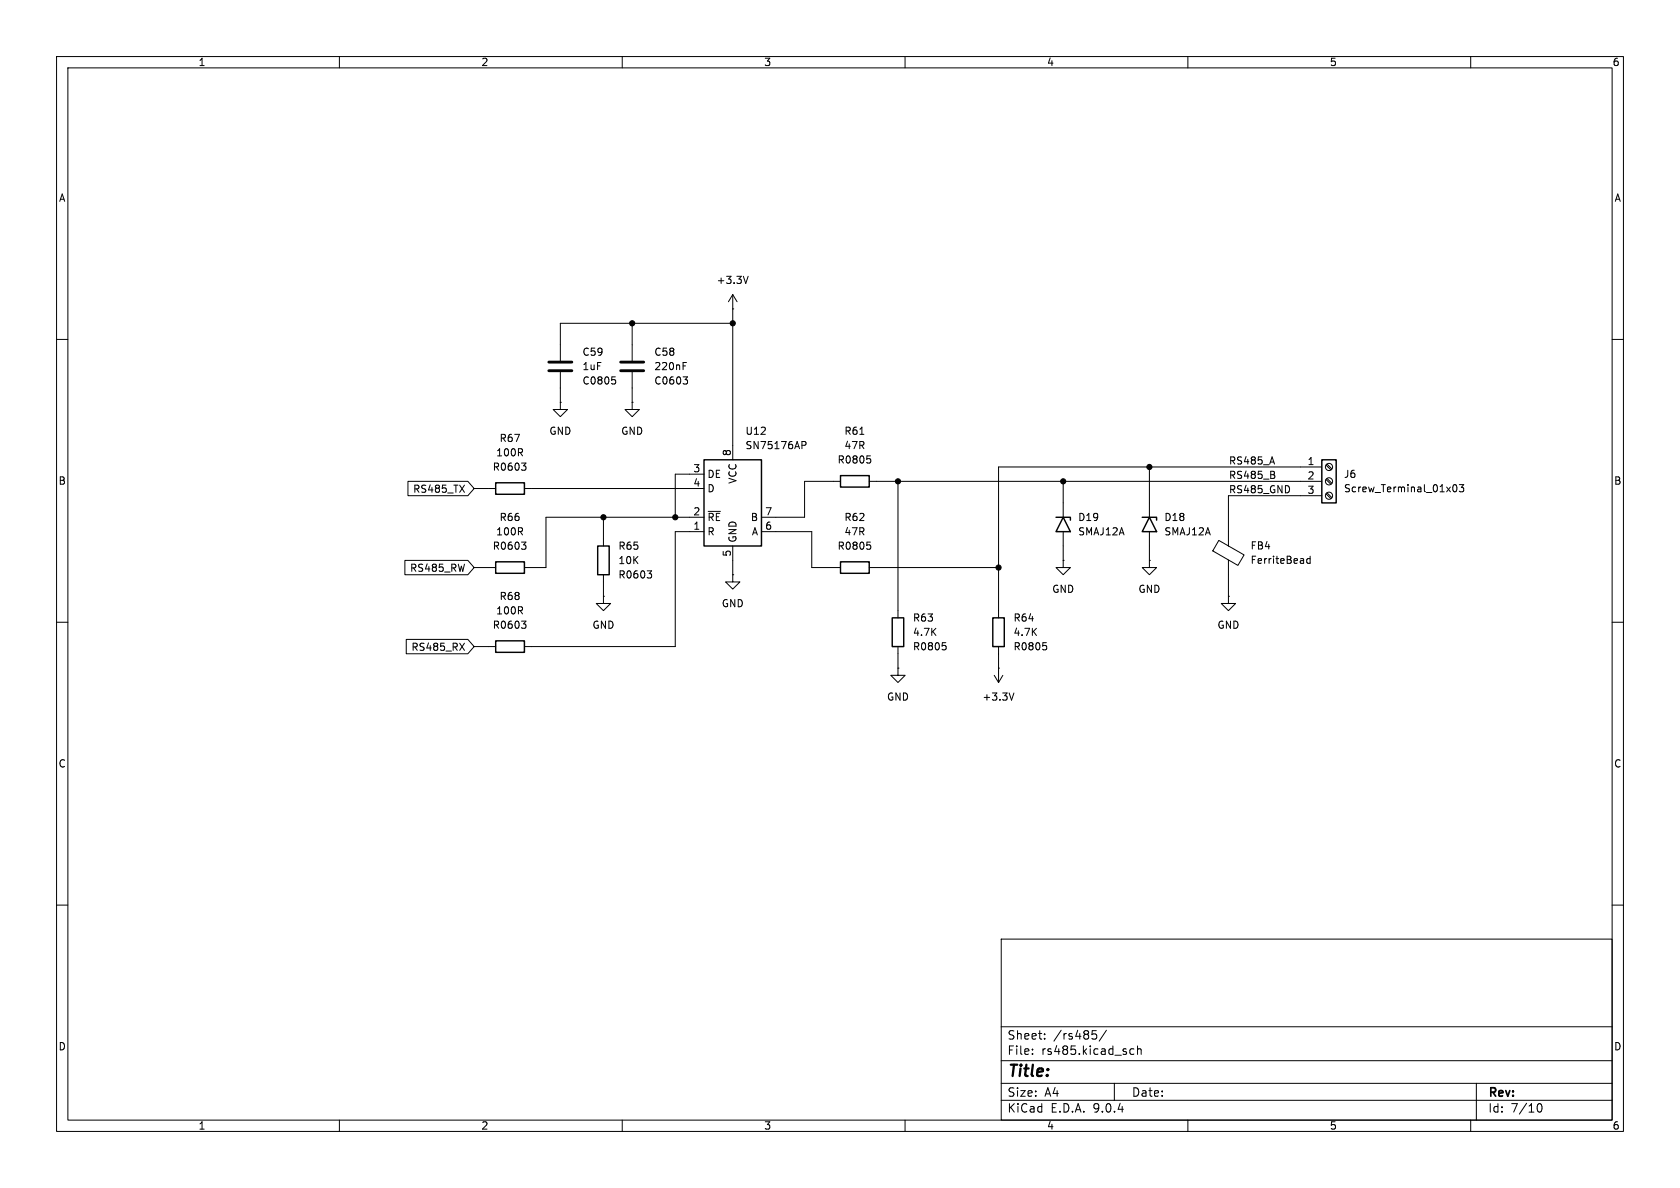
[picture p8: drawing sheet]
<svg xmlns="http://www.w3.org/2000/svg" width="297mm" height="210mm" viewBox="0 0 297 210" stroke-linecap="round" stroke-linejoin="round" font-family="sans-serif">
<g fill="none" stroke="#000" stroke-width=".18">
<path d="M10 10h277v190h-277zM12 12h273v186h-273zM60 10v2M110 10v2M160 10v2M210 10v2M260 10v2M111.8 57.2v6.6M129.5 54.6h.1M129.5 52.1l-.7 1.2M129.5 52.1l.8 1.2M129.5 52.1v29.2"/>
<path d="M129.5 57.2h-30.4v6.6M132.3 48.8l-.5 1.3M10 60h2M99.1 71.1v1.3h1.2l-1.2 1.3-1.3-1.3h1.3M99.1 71.1h.1M99.1 65.8v5.3M108.2 66.6h.6M108.6 67.1l.2 .2v.3l-.2 .3M111.8 71.1v1.3h1.2l-1.2 1.3-1.3-1.3h1.3M111.8 71.1h.1M111.8 65.8v5.3M120.8 64.7h.4"/>
<path d="M120.8 64.1h.6M120.8 66.6h.7l-.4 .5M121.3 67.1l.2 .2v.3l-.2 .3M141.8 78h.5l.2 .3-.1 .4h-.6M152 76.8h.7M285 60h2M71.6 99.1h11.1l1.1 1.2-1.1 1.3h-11.1zM72.1 85.1h10.6l1.1 1.3-1.1 1.2h-10.6zM83.8 86.4h3.8M92.2 95.8h.8l-.4 .5M92.2 81.9h.8l-.4 .4M92.7 86.4h31.8"/>
<path d="M92.7 82.3l.3 .3v.3l-.3 .2M92.7 96.3l.3 .3v.3l-.3 .2M106.7 91.4v5.1M124.5 91.4h-28v8.9h-3.8M124.5 83.8h-5.1v7.6M124.5 94h-5.1v20.3h-26.7M125.2 90.4h2.2M129.5 96.5v5.1M134.6 94h8.9v6.3h5.1M148.6 85.1h-6.4v6.3h-7.6M153.3 95.8h.6M153.3 80.6h.6"/>
<path d="M153.7 85.1h80M153.7 96.3l.2 .3v.3l-.2 .2M153.7 81.1l.2 .2v.3l-.2 .3M158.7 85.1v24.1M188 99.1v1.2h1.2l-1.2 1.3-1.3-1.3h1.3M188 99.1h.1M188 85.1v6.3M188 94v5.1M203.2 99.1v1.2h1.3l-1.3 1.3-1.3-1.3h1.3M203.2 99.1h.1M203.2 82.6v8.8M203.2 94v5.1"/>
<path d="M215.5 95.5l4.4 2.6-1.1 1.8-4.4-2.5zM217.2 99v6.4M225.3 84l.1 .2-.1 .3M225.3 83.4v.4M231.6 98.3v1.3M231.6 98.8l-.3-.1-.3 .3 .1 .5h.5M233.7 82.6h-57.2v26.6M233.7 87.6h-16.5v8.9M234.4 82.2l.9 .9M234.4 84.8l.9 .8M234.4 87.3l.9 .8M234.6 82l.9 .9"/>
<path d="M234.6 84.6l.9 .8M234.6 87.1l.9 .9M257 85.8l.1-.1a.68 .68 0 0 1 .5 .6 .68 .68 0 0 1-.5 .6l-.1-.1-.2-.3zM258 85.7h.8l-.5 .5 .4 .1v.5l-.2 .1-.5-.1M10 110h2M71.8 113h10.9l1.1 1.3-1.1 1.3h-10.9zM81.3 113.7l.8 1.3M82.1 113.7l-.8 1.3M83.8 100.3h3.8M83.8 114.3h3.8M92.2 109.8h.8l-.4 .5M92.7 110.3l.3 .2v.3l-.3 .3"/>
<path d="M106.7 105.4v1.3h1.2l-1.2 1.3-1.3-1.3h1.3M106.7 105.4h.1M106.7 101.6v3.8M114.4 100.9h.8l-.4 .5M115 101.4l.2 .2v.3l-.2 .3M129.5 101.6v1.3h1.3l-1.3 1.2-1.2-1.2h1.2M129.5 101.6h.1M153.7 100.3h22.8M158.7 118.1v1.3h1.3l-1.3 1.3-1.2-1.3h1.2M158.7 118.1h.1M158.7 114.3v3.8M166.6 113.6h.6"/>
<path d="M167 114.1l.3 .2v.3l-.3 .3M175.8 119.4l.7 1.3M176.5 118.1h.1M176.5 114.3v6.4M177.3 119.4l-.8 1.3M184.4 113.6h.6M184.8 114.1l.2 .2v.3l-.2 .3M217.2 105.4v1.3h1.2l-1.2 1.3-1.3-1.3h1.3M217.2 105.4h.1M285 110h2M179.3 122.5l-.5 1.3M10 160h2"/>
<path d="M177 166h108v32h-108zM285 160h2M60 198v2M110 198v2M160 198v2M177 194.5h108M177 191.5h108M177 187.5h108M177 181.5h108M182.5 186.3v.1M182.5 185.5v.1M184.7 183.6v.1"/>
<path d="M184.7 182.8v.1M193.1 182.2h.7M193.2 182.8h.4l.3 .3-.2 .5-.5 .1M195.6 182.1l-1.3 2M197 191.5v3M199.7 186.1l.3 .3 .5-.1M200.5 185.5l-.5-.1-.3 .3M201.1 185.5l.2-.1 .4 .1v.9M201.1 184.9v1.5M210 198v2M260 198v2M261 191.5v6.5"/>
<path d="M271.7 195.7l.2-.5 .2-.1a.81 .81 0 0 1 .6 .6 .81 .81 0 0 1-.3 .8h-.4l-.3-.5"/>
<circle cx="234.9" cy="82.5" r=".63"/>
<circle cx="234.9" cy="85.1" r=".63"/>
<circle cx="234.9" cy="87.6" r=".63"/>
</g>
<g fill="none" stroke="#000" stroke-width=".25">
<path d="M87.6 85.3h5.1v2.1h-5.1zM87.6 99.3h5.1v2h-5.1zM105.7 96.5h2v5.1h-2zM124.5 81.3h10.1v15.2h-10.1zM148.6 99.3h5.1v2h-5.1zM148.6 84.1h5.1v2h-5.1zM186.7 91.4h2.5v.5M188 91.4l1.2 2.6h-2.5zM201.9 91.4h2.6v.5M203.2 91.4l1.3 2.6h-2.6zM233.7 81.3h2.5v7.6h-2.5zM87.6 113.3h5.1v2h-5.1z"/>
<path d="M157.7 109.2h2.1v5.1h-2.1zM175.5 109.2h2v5.1h-2z"/>
</g>
<path d="M97 64h4.1M97 65.5h4.1M109.7 64h4.1M109.7 65.5h4.1" fill="none" stroke="#000" stroke-width=".51"/>
<g fill="#000" stroke="#000" stroke-width=".18">
<circle cx="111.8" cy="57.2" r=".46"/>
<circle cx="129.5" cy="57.2" r=".46"/>
<circle cx="106.7" cy="91.4" r=".46"/>
<circle cx="119.4" cy="91.4" r=".46"/>
<circle cx="158.7" cy="85.1" r=".46"/>
<circle cx="188" cy="85.1" r=".46"/>
<circle cx="203.2" cy="82.6" r=".46"/>
<circle cx="176.5" cy="100.3" r=".46"/>
</g>
<text font-size="2.8" x="178" y="190.9">Title:</text>
<g font-size="2.1">
<text x="178" y="184">Sheet:</text>
<text x="186.2" y="184">/rs485/</text>
<text x="178" y="186.7">File:</text>
<text x="184.1" y="186.7">rs485.kicad_sch</text>
<text x="178" y="196.9">KiCad</text>
<text x="178" y="194.1">Size:</text>
<text x="184.7" y="194.1">A4</text>
<text x="185.7" y="196.9">E.D.A.</text>
<text x="193.3" y="196.9">9.0.4</text>
<text x="200" y="194.1">Date:</text>
<text x="263" y="194.3">Rev:</text>
<text x="263" y="196.9">Id:</text>
<text x="267.1" y="196.9">7/10</text>
</g>
<g font-size="1.8">
<text x="35" y="11.9">1</text>
<text x="85" y="11.9">2</text>
<text x="135" y="11.9">3</text>
<text x="185" y="11.9">4</text>
<text x="235" y="11.9">5</text>
<text x="285" y="11.9">6</text>
<text x="10.3" y="35.9">A</text>
<text x="285.3" y="35.9">A</text>
<text x="126.6" y="50.4">+3.3V</text>
<text x="102.9" y="65.6">1uF</text>
<text x="102.9" y="63.1">C59</text>
<text x="115.6" y="65.6">220nF</text>
<text x="115.6" y="63.1">C58</text>
<text x="102.9" y="68.2">C0805</text>
<text x="115.6" y="68.2">C0603</text>
<text x="97" y="77.1">GND</text>
<text x="109.7" y="77.1">GND</text>
<text x="131.7" y="77.1">U12</text>
<text x="149.2" y="77.1">R61</text>
<text x="87" y="83.4">R0603</text>
<text x="87.6" y="80.9">100R</text>
<text x="88.2" y="78.3">R67</text>
<text x="122.5" y="83.6">3</text>
<text x="129.3" y="80.7" transform="rotate(-90 129.3 80.7)">8</text>
<text x="131.7" y="79.6">SN75176AP</text>
<text x="148" y="82.1">R0805</text>
<text x="149.2" y="79.6">47R</text>
<text x="217.2" y="82.2">RS485_A</text>
<text x="231.1" y="82.3">1</text>
<text x="10.3" y="85.9">B</text>
<text x="72.9" y="87.3">RS485_TX</text>
<text x="122.5" y="86.1">4</text>
<text x="125" y="84.7">DE</text>
<text x="125" y="87.2">D</text>
<text x="130.4" y="85.6" transform="rotate(-90 130.4 85.6)">VCC</text>
<text x="217.2" y="87.3">RS485_GND</text>
<text x="217.2" y="84.7">RS485_B</text>
<text x="231.1" y="84.8">2</text>
<text x="231.1" y="87.4">3</text>
<text x="237.5" y="84.7">J6</text>
<text x="237.5" y="87.2">Screw_Terminal_01x03</text>
<text x="285.3" y="85.9">B</text>
<text x="87.6" y="94.8">100R</text>
<text x="88.2" y="92.3">R66</text>
<text x="122.5" y="91.2">2</text>
<text x="122.5" y="93.7">1</text>
<text x="125" y="92.3">~{RE}</text>
<text x="125" y="94.8">R</text>
<text x="132.6" y="92.3">B</text>
<text x="132.8" y="94.8">A</text>
<text x="135.2" y="91.2">7</text>
<text x="135.2" y="93.7">6</text>
<text x="149.2" y="92.3">R62</text>
<text x="149.2" y="94.8">47R</text>
<text x="190.5" y="94.8">SMAJ12A</text>
<text x="190.5" y="92.3">D19</text>
<text x="205.7" y="94.8">SMAJ12A</text>
<text x="205.7" y="92.3">D18</text>
<text x="72.4" y="101.3">RS485_RW</text>
<text x="87" y="97.4">R0603</text>
<text x="109.2" y="97.4">R65</text>
<text x="109.2" y="99.9">10K</text>
<text x="129.3" y="98.5" transform="rotate(-90 129.3 98.5)">5</text>
<text x="130.4" y="96" transform="rotate(-90 130.4 96)">GND</text>
<text x="148" y="97.4">R0805</text>
<text x="221" y="97.3">FB4</text>
<text x="221" y="99.9">FerriteBead</text>
<text x="88.2" y="106.3">R68</text>
<text x="109.2" y="102.5">R0603</text>
<text x="127.5" y="107.5">GND</text>
<text x="185.9" y="105">GND</text>
<text x="201.2" y="105">GND</text>
<text x="87" y="111.4">R0603</text>
<text x="87.6" y="108.8">100R</text>
<text x="104.6" y="111.4">GND</text>
<text x="161.3" y="110.1">R63</text>
<text x="161.3" y="112.6">4.7K</text>
<text x="179.1" y="110.1">R64</text>
<text x="179.1" y="112.6">4.7K</text>
<text x="215.1" y="111.4">GND</text>
<text x="72.6" y="115.3">RS485_RX</text>
<text x="161.3" y="115.2">R0805</text>
<text x="179.1" y="115.2">R0805</text>
<text x="156.7" y="124.1">GND</text>
<text x="173.6" y="124.1">+3.3V</text>
<text x="10.3" y="135.9">C</text>
<text x="285.3" y="135.9">C</text>
<text x="10.3" y="185.9">D</text>
<text x="285.3" y="185.9">D</text>
<text x="35" y="199.9">1</text>
<text x="85" y="199.9">2</text>
<text x="135" y="199.9">3</text>
<text x="185" y="199.9">4</text>
<text x="235" y="199.9">5</text>
<text x="285" y="199.9">6</text>
</g>
</svg>
